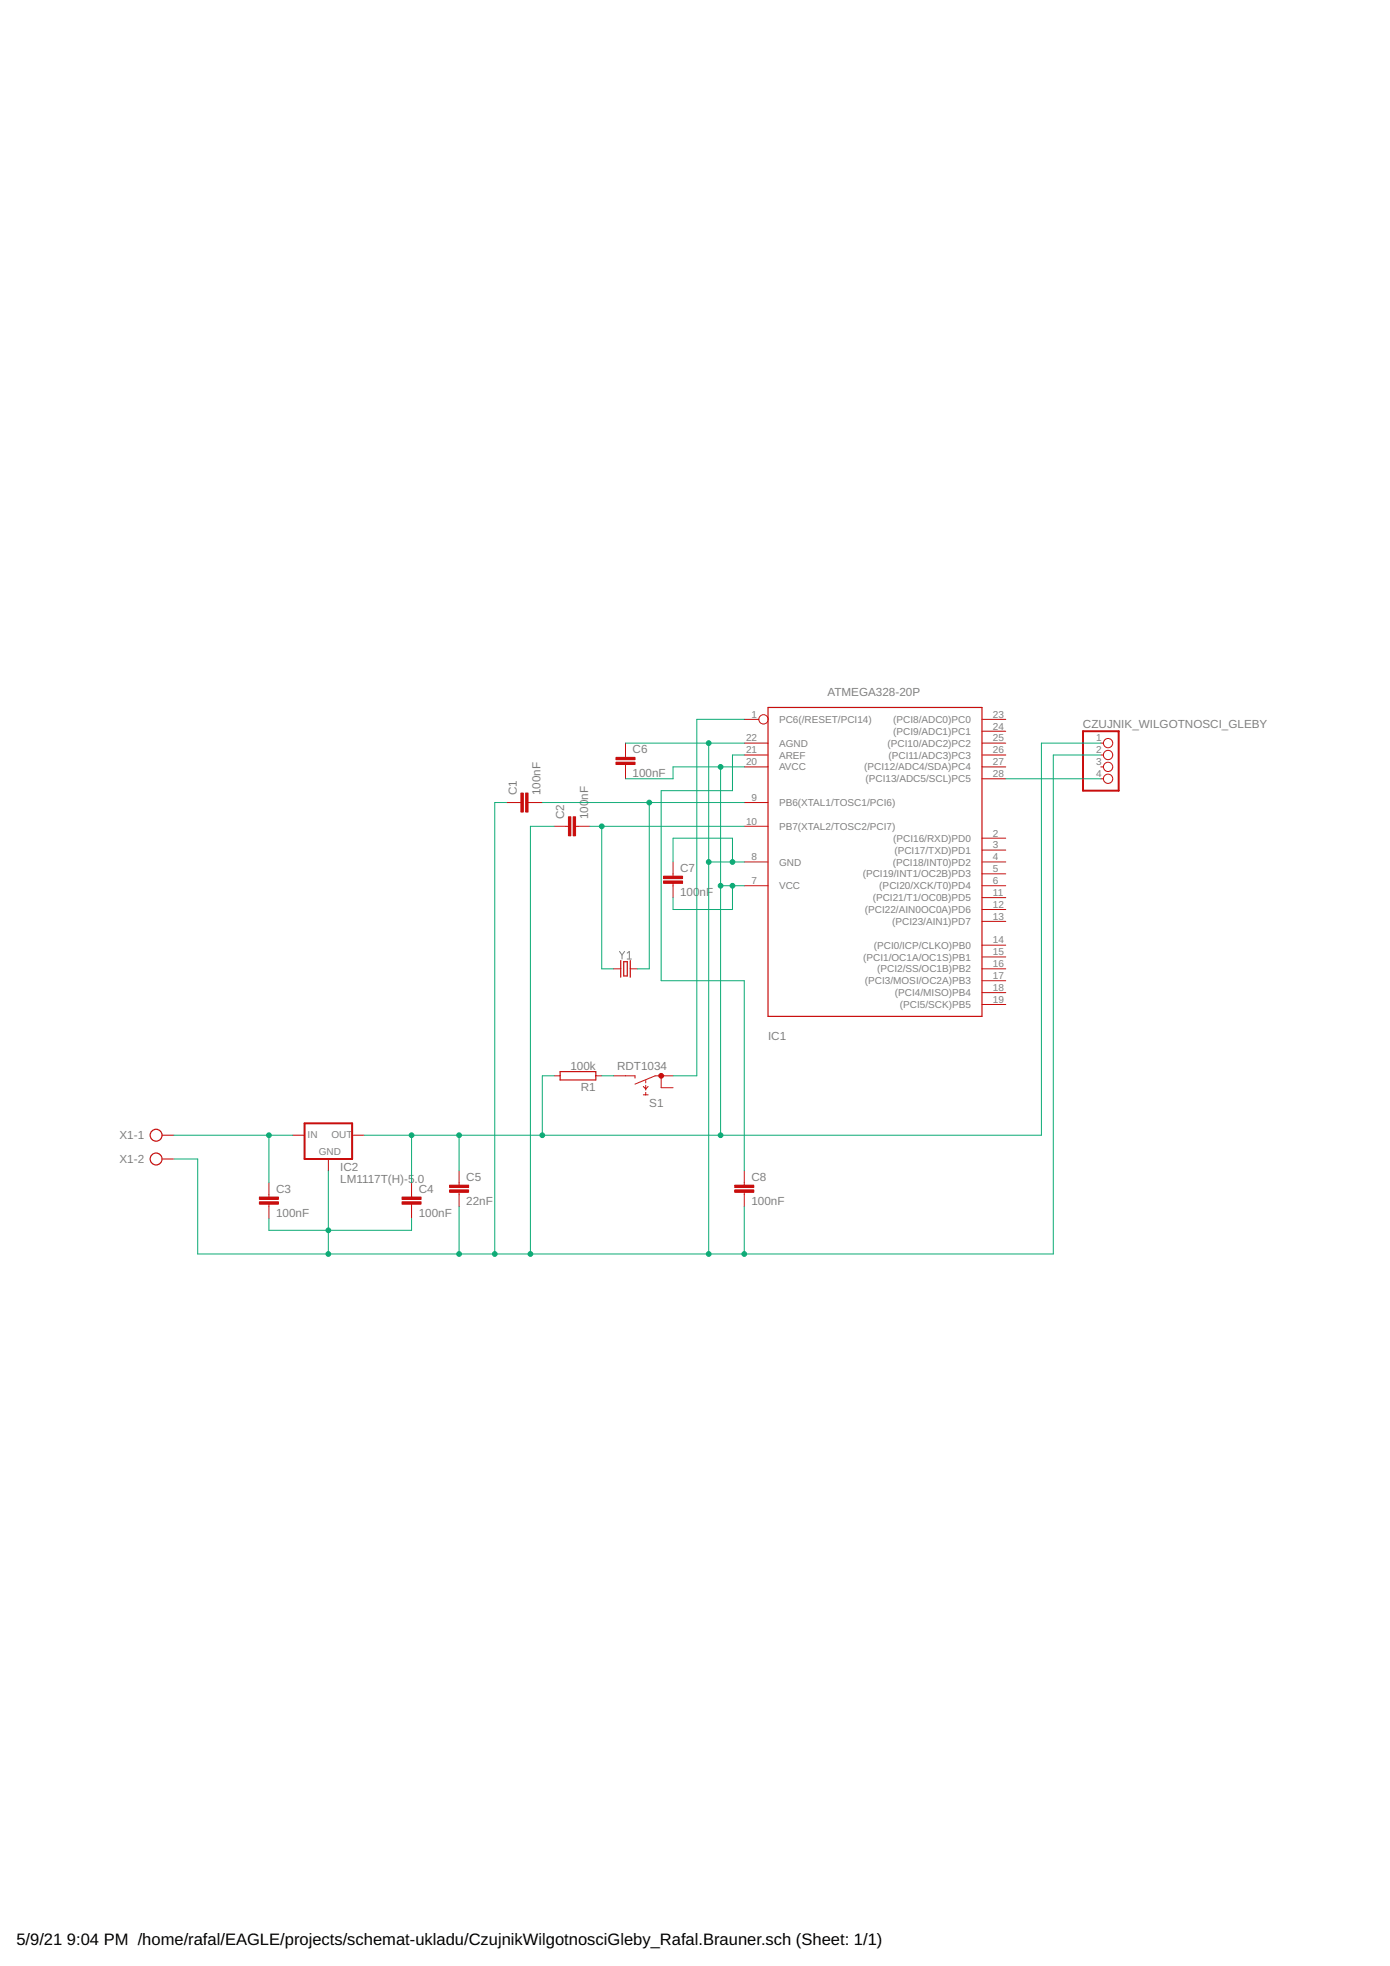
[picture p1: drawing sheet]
<svg xmlns="http://www.w3.org/2000/svg" width="297mm" height="420mm" viewBox="0 0 297 420" stroke-linecap="round" stroke-linejoin="round" font-family="sans-serif">
<path d="M132.4 203.3l.5 .8M132.9 204.1v.9M133.5 203.3l-.6 .8M134 203.7l.5-.4v1.7M134 205h.9" fill="none" stroke="#808080" stroke-width=".21"/>
<path d="M231.4 156.3h7.7v12.7h-7.7zM65.1 240.1h10.1v7.6h-10.1z" fill="none" stroke="#c90d0c" stroke-width=".42"/>
<g fill="none" stroke="#c90d0c" stroke-width=".21">
<path d="M133.7 158.8v3.1M159 158.8h5.1M159 153.7h3.2M209.8 158.8h5.1M209.8 156.3h5.1M209.8 153.7h5.1M235.2 158.8h.6M108.3 171.5h3M112.8 171.5h3.1M118.4 176.6h3.1M123 176.6h3M133.7 163.4v3"/>
<path d="M159 176.6h5.1M159 171.5h5.1M159 161.4h5.1M159 163.9h5.1M209.8 161.4h5.1M209.8 163.9h5.1M209.8 179.1h5.1M209.8 166.4h5.1M235.2 161.4h.6M235.2 163.9h.6M235.2 166.4h.6M143.8 184.2v3.1"/>
<path d="M143.8 188.8v3M159 184.2h5.1M159 189.3h5.1M209.8 184.2h5.1M209.8 189.3h5.1M209.8 196.9h5.1M209.8 194.4h5.1M209.8 191.8h5.1M209.8 186.8h5.1M209.8 181.7h5.1M131.1 207.1h1.6M134.7 207.1h1.5"/>
<path d="M209.8 207.1h5.1M209.8 214.7h5.1M209.8 212.1h5.1M209.8 209.6h5.1M209.8 204.5h5.1M209.8 202h5.1M118.4 229.9h1.3M127.3 229.9h1.3M131.1 229.9h4.6v.5M137.5 234h1M137.5 232.2l.5 .5 .5-.5M138 230.9v.5"/>
<path d="M138 231.9v1.1M138 233.5v.5M141.3 229.9v2.6h2.5M143.8 229.9h-3.8l-4.3 1.8M34.6 242.6h2.6M34.6 247.7h2.6M57.5 252.8v3M57.5 257.3v3.1M62.5 242.6h2.6M70.2 247.7v2.5M75.2 242.6h2.6M87.9 252.8v3"/>
<path d="M87.9 257.3v3.1M98.1 250.2v3.1M98.1 254.8v3.1M159 250.2v3.1M159 254.8v3.1"/>
<circle cx="163.2" cy="153.7" r=".99"/>
<circle cx="236.8" cy="158.8" r=".99"/>
<circle cx="236.8" cy="163.9" r=".99"/>
<circle cx="236.8" cy="161.4" r=".99"/>
<circle cx="236.8" cy="166.4" r=".99"/>
</g>
<circle cx="141.3" cy="229.9" r=".51" fill="#c90d0c" stroke="#c90d0c" stroke-width=".21"/>
<g fill="none" stroke="#c90d0c" stroke-width=".25">
<path d="M164.1 151.2h45.7v66h-45.7zM132.7 205.3v3.5M133.3 205.5h.7v3.1h-.7zM134.7 205.3v3.5M119.7 229h7.6v1.8h-7.6z"/>
<circle cx="33.4" cy="247.7" r="1.27"/>
<circle cx="33.4" cy="242.6" r="1.27"/>
</g>
<g fill="#c90d0c" stroke="#c90d0c" stroke-width=".21">
<path d="M111.3 169.5h.5v4h-.5z"/>
<path d="M112.3 169.5h.5v4h-.5z"/>
<path d="M121.5 174.6h.5v4h-.5z"/>
<path d="M122.5 174.6h.5v4h-.5z"/>
<path d="M55.4 255.8h4.1v.5h-4.1z"/>
<path d="M55.4 256.8h4.1v.5h-4.1z"/>
<path d="M85.9 255.8h4.1v.5h-4.1z"/>
<path d="M85.9 256.8h4.1v.5h-4.1z"/>
<path d="M96.1 253.3h4v.5h-4z"/>
<path d="M96.1 254.3h4v.5h-4z"/>
<path d="M131.6 161.9h4.1v.5h-4.1z"/>
<path d="M131.6 162.9h4.1v.5h-4.1z"/>
<path d="M141.8 187.3h4.1v.5h-4.1z"/>
<path d="M141.8 188.3h4.1v.5h-4.1z"/>
<path d="M157 253.3h4.1v.5h-4.1z"/>
<path d="M157 254.3h4.1v.5h-4.1z"/>
</g>
<g fill="none" stroke="#0dab76" stroke-width=".21">
<path d="M133.7 158.8h25.3M151.4 158.8v109.2M159 153.7h-10.1v76.2h-5.1M235.2 158.8h-12.7v83.8h-144.7M108.3 171.5h-2.6v96.5M115.9 171.5h43.1M118.4 176.6h-5.1v91.4M126 176.6h33M128.6 176.6v30.5h2.5M138.7 171.5v35.6h-2.5M154 163.9v78.7M159 163.9h-15.2v2.5h-10.1"/>
<path d="M159 161.4h-2.5v7.6h-15.2v40.6h17.7v40.6M214.9 166.4h20.3M235.2 161.4h-10.1v106.6h-182.9v-20.3h-5M143.8 184.2v-5.1h12.7v5.1M151.4 184.2h7.6M154 189.3h5M156.5 189.3v5.1h-12.7v-2.6M118.4 229.9h-2.5v12.7M128.6 229.9h2.5M37.2 242.6h25.3M57.5 242.6v10.2M70.2 250.2v17.8"/>
<path d="M87.9 242.6v10.2M98.1 242.6v7.6M98.1 257.9v10.1M159 257.9v10.1M57.5 260.4v2.5h30.4v-2.5"/>
</g>
<g fill="#0dab76" stroke="#0dab76" stroke-width=".21">
<circle cx="57.5" cy="242.6" r=".51"/>
<circle cx="138.7" cy="171.5" r=".51"/>
<circle cx="128.6" cy="176.6" r=".51"/>
<circle cx="115.9" cy="242.6" r=".51"/>
<circle cx="154" cy="189.3" r=".51"/>
<circle cx="154" cy="242.6" r=".51"/>
<circle cx="87.9" cy="242.6" r=".51"/>
<circle cx="98.1" cy="242.6" r=".51"/>
<circle cx="154" cy="163.9" r=".51"/>
<circle cx="156.5" cy="189.3" r=".51"/>
<circle cx="70.2" cy="268" r=".51"/>
<circle cx="151.4" cy="184.2" r=".51"/>
<circle cx="113.3" cy="268" r=".51"/>
<circle cx="151.4" cy="268" r=".51"/>
<circle cx="105.7" cy="268" r=".51"/>
<circle cx="70.2" cy="262.9" r=".51"/>
<circle cx="98.1" cy="268" r=".51"/>
<circle cx="151.4" cy="158.8" r=".51"/>
<circle cx="156.5" cy="184.2" r=".51"/>
<circle cx="159" cy="268" r=".51"/>
</g>
<g font-size="3.5">
<text x="3.5" y="415.7">5/9/21</text>
<text x="14.3" y="415.7">9:04 PM /home/rafal/EAGLE/projects/schemat-ukladu/CzujnikWilgotnosciGleby_Rafal.Brauner.sch (Sheet: 1/1)</text>
</g>
<g font-size="2.5" fill="#808080">
<text x="176.8" y="148.7">ATMEGA328-20P</text>
<text x="231.4" y="155.6">CZUJNIK_WILGOTNOSCI_GLEBY</text>
<text x="135.2" y="161">C6</text>
<text x="135.2" y="166.1">100nF</text>
<text x="110.4" y="170" transform="rotate(-90 110.4 170)">C1</text>
<text x="115.5" y="170" transform="rotate(-90 115.5 170)">100nF</text>
<text x="125.7" y="170.9" transform="rotate(-90 125.7 170.9)">nF</text>
<text x="120.6" y="175.1" transform="rotate(-90 120.6 175.1)">C2</text>
<text x="125.7" y="175.1" transform="rotate(-90 125.7 175.1)">100</text>
<text x="145.3" y="191.4">100</text>
<text x="145.3" y="186.4">C7</text>
<text x="149.5" y="191.4">nF</text>
<text x="164.1" y="222.3">IC1</text>
<text x="121.9" y="228.8">100k</text>
<text x="124.1" y="233.1">R1</text>
<text x="131.9" y="228.6">RDT1034</text>
<text x="138.7" y="236.5">S1</text>
<text x="25.5" y="243.5">X1-1</text>
<text x="25.5" y="248.6">X1-2</text>
<text x="72.7" y="250.2">IC2</text>
<text x="59" y="254.9">C3</text>
<text x="72.7" y="252.8">LM1117T(H)-5</text>
<text x="88.6" y="252.8">.0</text>
<text x="89.5" y="254.9">C4</text>
<text x="99.6" y="257.5">22nF</text>
<text x="99.6" y="252.4">C5</text>
<text x="160.6" y="257.5">100nF</text>
<text x="160.6" y="252.4">C8</text>
<text x="59" y="260">100nF</text>
<text x="89.5" y="260">100nF</text>
</g>
<g font-size="2.1" fill="#808080">
<text x="160.6" y="153.4">1</text>
<text x="166.5" y="154.5">PC6(/RESET/PCI14)</text>
<text x="190.9" y="154.5">(PCI8/ADC0)PC0</text>
<text x="212.2" y="155.9">24</text>
<text x="212.2" y="153.4">23</text>
<text x="159.4" y="158.5">22</text>
<text x="159.4" y="161">21</text>
<text x="166.5" y="159.6">AGND</text>
<text x="189.7" y="159.6">(PCI10/ADC2)PC2</text>
<text x="190.9" y="157">(PCI9/ADC1)PC1</text>
<text x="212.2" y="161">26</text>
<text x="212.2" y="158.5">25</text>
<text x="234.3" y="158.5">1</text>
<text x="234.3" y="161">2</text>
<text x="159.4" y="163.5">20</text>
<text x="166.5" y="162.1">AREF</text>
<text x="166.5" y="164.7">AVCC</text>
<text x="184.7" y="164.7">(PCI12/ADC4/SDA)PC4</text>
<text x="184.9" y="167.2">(PCI13/ADC5/SCL)PC5</text>
<text x="189.9" y="162.1">(PCI11/ADC3)PC3</text>
<text x="212.2" y="166.1">28</text>
<text x="212.2" y="163.5">27</text>
<text x="234.3" y="163.5">3</text>
<text x="234.3" y="166.1">4</text>
<text x="160.6" y="171.2">9</text>
<text x="166.5" y="172.3">PB6(XTAL1/TOSC1/PCI6)</text>
<text x="159.4" y="176.2">10</text>
<text x="166.5" y="177.4">PB7(XTAL2/TOSC2/PCI7)</text>
<text x="190.9" y="179.9">(PCI16/RXD)PD0</text>
<text x="212.2" y="178.8">2</text>
<text x="160.6" y="183.9">8</text>
<text x="166.5" y="185">GND</text>
<text x="190.8" y="185">(PCI18/INT0)PD2</text>
<text x="191.1" y="182.4">(PCI17/TXD)PD1</text>
<text x="212.2" y="183.9">4</text>
<text x="212.2" y="181.3">3</text>
<text x="160.6" y="188.9">7</text>
<text x="166.5" y="190">VCC</text>
<text x="184.4" y="187.5">(PCI19/INT1/OC2B)PD3</text>
<text x="187.9" y="190.1">(PCI20/XCK/T0)PD4</text>
<text x="212.2" y="191.5">11</text>
<text x="212.2" y="188.9">6</text>
<text x="212.2" y="186.4">5</text>
<text x="184.8" y="195.1">(PCI22/AIN0OC0A)PD6</text>
<text x="186.5" y="192.6">(PCI21/T1/OC0B)PD5</text>
<text x="190.6" y="197.7">(PCI23/AIN1)PD7</text>
<text x="212.2" y="196.5">13</text>
<text x="212.2" y="194">12</text>
<text x="186.7" y="202.7">(PCI0/ICP/CLKO)PB0</text>
<text x="212.2" y="201.6">14</text>
<text x="184.5" y="205.3">(PCI1/OC1A/OC1S)PB1</text>
<text x="187.4" y="207.8">(PCI2/SS/OC1B)PB2</text>
<text x="212.2" y="209.2">17</text>
<text x="212.2" y="206.7">16</text>
<text x="212.2" y="204.2">15</text>
<text x="184.8" y="210.4">(PCI3/MOSI/OC2A)PB3</text>
<text x="191.2" y="212.9">(PCI4/MISO)PB4</text>
<text x="192.3" y="215.4">(PCI5/SCK)PB5</text>
<text x="212.2" y="214.3">19</text>
<text x="212.2" y="211.8">18</text>
<text x="65.7" y="243.2">IN</text>
<text x="70.8" y="243.2">OUT</text>
<text x="68.1" y="246.9">GND</text>
</g>
</svg>
